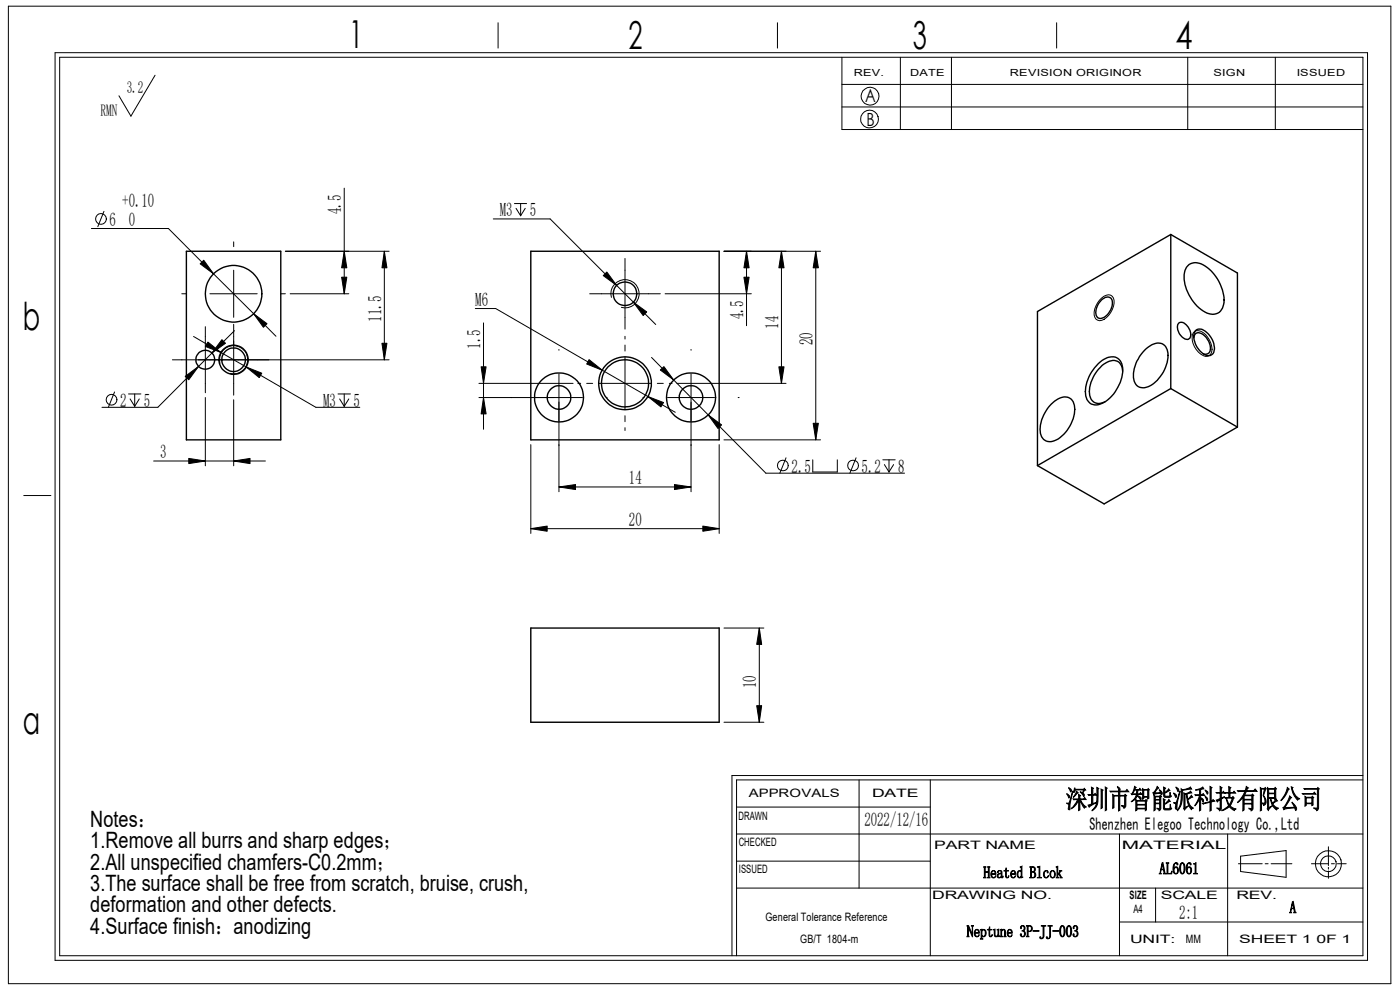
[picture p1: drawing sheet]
<svg xmlns="http://www.w3.org/2000/svg" width="297mm" height="210mm" viewBox="0 0 297 210" stroke-linecap="round" stroke-linejoin="round" font-family="sans-serif">
<g fill="none" stroke="#000" stroke-width=".21">
<path d="M1.8 1.3h293.3v207.4h-293.3zM11.7 11.2h278.4v192.5h-278.4zM12.7 12.1h276.4v190.6h-276.4zM32.9 16l-5.1 8.6-2.6-4.3M105.7 4.8v5.4M164.9 4.8v5.4M178.6 17.9h110.5M178.6 12.1v15.4h110.5M191 12.1v15.4M201.8 12.1v15.4M224.2 4.8v5.4M252 12.1v15.4"/>
<path d="M270.6 12.1v15.4M73 39.9v22.4M178.6 22.7h110.5M19.4 48.5h16.3l22.8 22.8M22.1 44.8l-1.4 3.3M43.2 55.2l2.1 2.9-2.8-2.1zM49.6 51.3v1M49.6 57.3v10M60.5 53.3h22M72.5 58.8h1.1l-.6 3.5zM73 53.3l.6 3.5h-1.1zM81.5 53.3l.6 3.5h-1.1z"/>
<path d="M81.5 53.3v23M104.6 46.4h12.1l22.4 22.4M109.1 43.2h2.6M109.5 44.2l.9 1.6M110.4 43.2v2.6M111.4 44.2l-1 1.6M128.7 57.7l2.1 2.8-2.8-2zM132.6 54.8v15M153.6 53.3h20.5M157.8 58.8h1.1l-.5 3.5zM158.4 53.3l.5 3.5h-1.1zM158.4 53.3v15.8"/>
<path d="M165.8 53.3l.5 3.5h-1.1zM165.8 53.3v28M173.1 53.3l.5 3.5h-1.1zM173.1 53.3v40M36.6 76.3h45.9M38.6 62.3h.9M39.3 79.8l2.8-2.1-2.1 2.9zM41.1 71.4l25.9 15h9.3M43.6 69.3v14M44.1 72.6l2.8 2.2-3.3-1.3zM44.5 62.3h10.1M46.7 77.1a3 3 0 0 1 2.6-3.8 3 3 0 0 1 3.2 3.3 3 3 0 0 1-3.7 2.6"/>
<path d="M47.1 72.1l.7 .7-2.8 2.1zM49.6 68.8v15M49.7 70.1l-16.2 16.3h-11.9M52.2 77.9l3.3 1.3-.5 .9zM53.8 66.5l2.8 2.2-.7 .7zM59.6 62.3h.9M61.6 62.3h12.4M81 72.8h1.1l-.6 3.5zM100.8 65.4h4.4l38.1 22.1M102.1 77.8h1l-.5 3.5zM102.6 68.5v22.6M118.6 74.1v.2"/>
<path d="M118.6 79.3v25M125 76.3l2.8 2.2-3.3-1.3zM125.1 62.3h15M129.7 63.1a3 3 0 0 1 2.6-3.8 3 3 0 0 1 3.3 3.3 3 3 0 0 1-3.8 2.6M132.6 71.3v.6M132.6 73.2v1.3M132.6 75.7v11.2M134.4 64.1l2.8 2.1-.8 .7zM138.2 75.8l24.3 24.6h29.4M140.1 78.5l.7-.7 2.1 2.8zM141.1 62.3h18.3M146.6 74.1v.2"/>
<path d="M146.6 79.3v25M165.2 77.8h1.1l-.5 3.5zM233.7 63.2a1.44 1.44 0 0 1 2.5 0 4.1 4.1 0 0 1-2.9 4.8 1.69 1.69 0 0 1-1.1-2.5 5.3 5.3 0 0 1 1.5-2.3zM253.4 70.3a2.23 2.23 0 0 1 2.8 1.2 3.6 3.6 0 0 1 .7 3.6 1.36 1.36 0 0 1-2.1 0 4 4 0 0 1-1.7-4.4zM24.3 83.1l-1.3 3.3M27.3 83.6h2.6M27.6 84.6l1 1.6M28.6 83.6v2.6M29.5 84.6l-.9 1.6M32.6 97.8h23.7M40 97.2l3.6 .6-3.6 .5zM43.6 84.3v14.5"/>
<path d="M49.6 97.8l3.4-.6v1.1zM49.6 84.8v14M71.7 83.6h2.6M72.1 84.6l.9 1.6M73 83.6v2.6M74 84.6l-1 1.6M101.6 84.3h22M101.6 81.3h20M102.6 84.3l.5 3.5h-1zM112.6 94.3v18.9M122.6 81.3h.6M124.5 81.3h1.2"/>
<path d="M127 81.3h11.2M128.6 84.3h.2M132.6 88.2v1.3M132.6 90.7v.6M136.4 84.3h.2M137.5 84.1l3.3 1.3-.6 .9zM139.4 81.3h1.3M141.6 84.3h10M142 81.3h.6M143.6 81.3h23.2M150.2 88l2.9 2.1-.8 .8zM152.6 94.3v18.9"/>
<path d="M153.6 93.3h20.5M156.6 84.3h.2M166.8 97.1l-1.4 3.3M172.4 97.5v2.6h5.2v-2.6M172.5 89.8h1.1l-.5 3.5zM181.6 97.1l-1.3 3.3M187.3 97.5h2.6M187.6 98.6l1 1.5M188.6 97.5v2.6M189.6 98.6l-1 1.5M5 105.1h5.8M112.6 112.1l3.5-.5v1.1z"/>
<path d="M112.6 112.1h40M118.6 103.3l3.5-.5v1zM118.6 103.3h28M143.1 102.8l3.5 .5-3.5 .5zM149.1 111.6l3.5 .5-3.5 .6zM153.6 133.2h8.5M161.1 133.2l.5 3.5h-1.1zM161.1 133.2v20M153.6 153.2h8.5M160.5 149.7h1.1l-.5 3.5zM156.3 171.2h41.1M156.3 176.9h132.8"/>
<path d="M182.2 165.4v23M197.4 165.4v37.3M237.5 176.9v25.8M260.4 176.9v25.8M281.8 179.6v4M289.1 165.4h-132.8v37.3M289.1 164.5h-133.8v38.2M156.3 182.7h41.1M156.3 188.4h132.8M237.5 195.6h51.6M245.2 188.4v7.2M262.7 183.2h5.1"/>
<path d="M263.2 181.6l9.6-1.2v5.7l-9.6-1.2zM268.4 183.2h.6M269.7 183.2h4.4M278.2 183.2h3.6M281.8 184v.4M281.8 184.7v1.6M282.4 183.2h.7M283.7 183.2h1.9"/>
<circle cx="184.5" cy="25.3" r="1.89"/>
<circle cx="184.6" cy="20.4" r="1.88"/>
<circle cx="21.4" cy="46.4" r="1.14"/>
<circle cx="23.7" cy="84.8" r="1.14"/>
<circle cx="166.1" cy="98.8" r="1.14"/>
<circle cx="181" cy="98.8" r="1.14"/>
<circle cx="281.8" cy="183.2" r="1.68"/>
<circle cx="281.8" cy="183.2" r="2.78"/>
</g>
<g fill="none" stroke="#000" stroke-width=".3">
<path d="M39.5 53.3h20.1v40h-20.1zM112.6 53.3h40v40h-40zM248.4 49.7v32.7M248.4 49.7l14.1 8.2v32.7M248.4 49.7l-28.3 16.4v32.7M252 56.4a2.75 2.75 0 0 1 3.7 0 9 9 0 0 1 3.9 8.2 2.44 2.44 0 0 1-3.9 1.6 9 9 0 0 1-4.4-8.4zM233 77.1a3.4 3.4 0 0 1 4.2-1.1 3.8 3.8 0 0 1 .8 4 7.6 7.6 0 0 1-5.4 5.9 2.38 2.38 0 0 1-2.3-2.8 8.8 8.8 0 0 1 2.7-6zM233.7 63.6a1.41 1.41 0 0 1 2.1-.2 3.4 3.4 0 0 1-2.4 4.2 1.33 1.33 0 0 1-.9-2l.5-1zM238.2 78.7a2.05 2.05 0 0 0-1-2 2.05 2.05 0 0 0-2.3 .1 7.4 7.4 0 0 0-3.7 7.1 2.05 2.05 0 0 0 3.2 1.3M243.1 74a3.2 3.2 0 0 1 3.7-.9 3.7 3.7 0 0 1 .6 4.3 6.8 6.8 0 0 1-4.7 4.9 2.04 2.04 0 0 1-2.2-2.2 7.9 7.9 0 0 1 2.6-6.1zM250.1 68.5a1.71 1.71 0 0 1 2.2 1.3 1.62 1.62 0 0 1-.2 2.2 2.51 2.51 0 0 1-2.3-2.7l.1-.5zM253.2 71.6a1.06 1.06 0 0 1 .7-1 1.06 1.06 0 0 1 1.1 .2 3.4 3.4 0 0 1 1.6 3.9l-.6 .4-.8-.1"/>
<path d="M253.6 70.2a1.61 1.61 0 0 1 2.3 .3 4.1 4.1 0 0 1 1.5 4.4 1.67 1.67 0 0 1-2.6-.3 4.2 4.2 0 0 1-1.4-4.2zM223 85.8a3.5 3.5 0 0 1 4-1.3 3.4 3.4 0 0 1 .8 3.8 7.4 7.4 0 0 1-4.4 5.3 2.16 2.16 0 0 1-2.8-2.5 8.4 8.4 0 0 1 2.4-5.3zM248.4 82.4l14.1 8.2M248.4 82.4l-28.3 16.4M262.5 90.6l-28.3 16.3-14.1-8.1M112.6 133.2h40v20h-40z"/>
<circle cx="43.5" cy="76.3" r="2"/>
<circle cx="49.5" cy="76.3" r="3.1"/>
<circle cx="49.6" cy="62.3" r="6"/>
<circle cx="49.6" cy="76.3" r="2.48"/>
<circle cx="132.6" cy="62.3" r="2.51"/>
<circle cx="118.6" cy="84.3" r="2.5"/>
<circle cx="118.6" cy="84.3" r="5.2"/>
<circle cx="132.6" cy="81.3" r="5.6"/>
<circle cx="132.6" cy="81.3" r="5"/>
<circle cx="146.6" cy="84.3" r="2.49"/>
<circle cx="146.6" cy="84.3" r="5.2"/>
</g>
<g fill="#000">
<path d="M43.2 55.2l2.1 2.9-2.8-2.1zM73 53.3l.6 3.5h-1.1zM81.5 53.3l.6 3.5h-1.1zM158.4 53.3l.5 3.5h-1.1zM165.8 53.3l.5 3.5h-1.1zM173.1 53.3l.5 3.5h-1.1zM39.3 79.8l2.8-2.1-2.1 2.9zM47.1 72.1l.7 .7-2.8 2.1zM44.1 72.6l2.8 2.2-3.3-1.3zM52.2 77.9l3.3 1.3-.5 .9zM53.8 66.5l2.8 2.2-.7 .7zM72.5 58.8h1.1l-.6 3.5z"/>
<path d="M81 72.8h1.1l-.6 3.5zM125 76.3l2.8 2.2-3.3-1.3zM128.7 57.7l2.1 2.8-2.8-2zM134.4 64.1l2.8 2.1-.8 .7zM157.8 58.8h1.1l-.5 3.5zM40 97.2l3.6 .6-3.6 .5zM49.6 97.8l3.4-.6v1.1zM102.1 77.8h1l-.5 3.5zM102.6 84.3l.5 3.5h-1zM137.5 84.1l3.3 1.3-.6 .9zM140.1 78.5l.7-.7 2.1 2.8zM150.2 88l2.9 2.1-.8 .8z"/>
<path d="M165.2 77.8h1.1l-.5 3.5zM172.5 89.8h1.1l-.5 3.5zM112.6 112.1l3.5-.5v1.1zM118.6 103.3l3.5-.5v1zM143.1 102.8l3.5 .5-3.5 .5zM149.1 111.6l3.5 .5-3.5 .6zM161.1 133.2l.5 3.5h-1.1zM160.5 149.7h1.1l-.5 3.5z"/>
</g>
<g font-size="8.2">
<text x="74.1" y="10.2">1</text>
<text x="133.3" y="10.4">2</text>
<text x="193.7" y="10.5">3</text>
<text x="249.4" y="10.5">4</text>
<text x="4.8" y="70">b</text>
<text x="4.9" y="155.7">a</text>
</g>
<text font-size="5.6" x="226.1" y="171.4">深圳市智能派科技有限公司</text>
<g font-size="4.8">
<text x="19.1" y="175.4">Notes：</text>
<text x="19.1" y="179.9">1.Remove all burrs and sharp edges；</text>
<text x="19.1" y="184.4">2.All unspecified chamfers-C0.2mm；</text>
<text x="19.1" y="189">3.The surface shall be free from scratch, bruise, crush,</text>
<text x="19.1" y="193.5">deformation and other defects.</text>
<text x="19.1" y="198">4.Surface finish：anodizing</text>
</g>
<g font-size="4">
<text x="23.2" y="47.9">6</text>
<text x="26" y="43.9">+0.10</text>
<text x="27.3" y="47.9">0</text>
<text x="72.4" y="45.4" transform="rotate(-90 72.4 45.4)">4.5</text>
<text x="106" y="45.9">M3</text>
<text x="112.4" y="45.9">5</text>
<text x="100.8" y="64.9">M6</text>
<text x="80.9" y="68.2" transform="rotate(-90 80.9 68.2)">11.5</text>
<text x="157.7" y="67.7" transform="rotate(-90 157.7 67.7)">4.5</text>
<text x="165.1" y="69.7" transform="rotate(-90 165.1 69.7)">14</text>
<text x="101.9" y="74" transform="rotate(-90 101.9 74)">1.5</text>
<text x="172.4" y="73.3" transform="rotate(-90 172.4 73.3)">20</text>
<text x="25.5" y="86.3">2</text>
<text x="30.5" y="86.3">5</text>
<text x="68.6" y="86.3">M3</text>
<text x="75" y="86.3">5</text>
<text x="34" y="97.2">3</text>
<text x="167.9" y="100.2">2.5</text>
<text x="182.8" y="100.2">5.2</text>
<text x="190.5" y="100.2">8</text>
<text x="133.4" y="102.7">14</text>
<text x="133.4" y="111.6">20</text>
<text x="160.4" y="145.9" transform="rotate(-90 160.4 145.9)">10</text>
<text x="183.4" y="175.3">2022/12/16</text>
<text x="250.1" y="194.9">2:1</text>
</g>
<g font-size="3.9">
<text x="183.6" y="21.6">A</text>
<text x="183.8" y="26.6">B</text>
<text x="231.1" y="176">Shenzhen Elegoo Technology Co.,Ltd</text>
</g>
<g font-size="3.5">
<text x="26.9" y="19.8">3.2</text>
<text x="21.3" y="24.6">RMN</text>
<text x="245.9" y="185.4">AL6061</text>
<text x="208.6" y="186.3">Heated Blcok</text>
<text x="273.6" y="193.7">A</text>
<text x="205.1" y="198.8">Neptune 3P-JJ-003</text>
</g>
<g font-size="2.5">
<text x="156.7" y="173.9">DRAWN</text>
<text x="158.8" y="169.2">APPROVALS</text>
<text x="185" y="169.2">DATE</text>
<text x="156.7" y="179.4">CHECKED</text>
<text x="156.8" y="185.1">ISSUED</text>
<text x="198.2" y="180.1">PART NAME</text>
<text x="238" y="180.1">MATERIAL</text>
<text x="197.7" y="190.7">DRAWING NO.</text>
<text x="239.6" y="190.7">SIZE</text>
<text x="246.3" y="190.7">SCALE</text>
<text x="262.3" y="190.7">REV.</text>
<text x="162.4" y="195.3">General Tolerance Reference</text>
<text x="240.5" y="193.8">A4</text>
<text x="169.8" y="199.9">GB/T 1804-m</text>
<text x="239.7" y="199.9">UNIT:</text>
<text x="251.5" y="199.9">MM</text>
<text x="262.9" y="199.9">SHEET 1</text>
<text x="279.3" y="199.9">0F 1</text>
</g>
<g font-size="2.1">
<text x="181.1" y="16.1">REV.</text>
<text x="193.1" y="16.1">DATE</text>
<text x="214.2" y="16.1">REVISION ORIGINOR</text>
<text x="257.4" y="16.1">SIGN</text>
<text x="275.1" y="16.1">ISSUED</text>
</g>
</svg>
